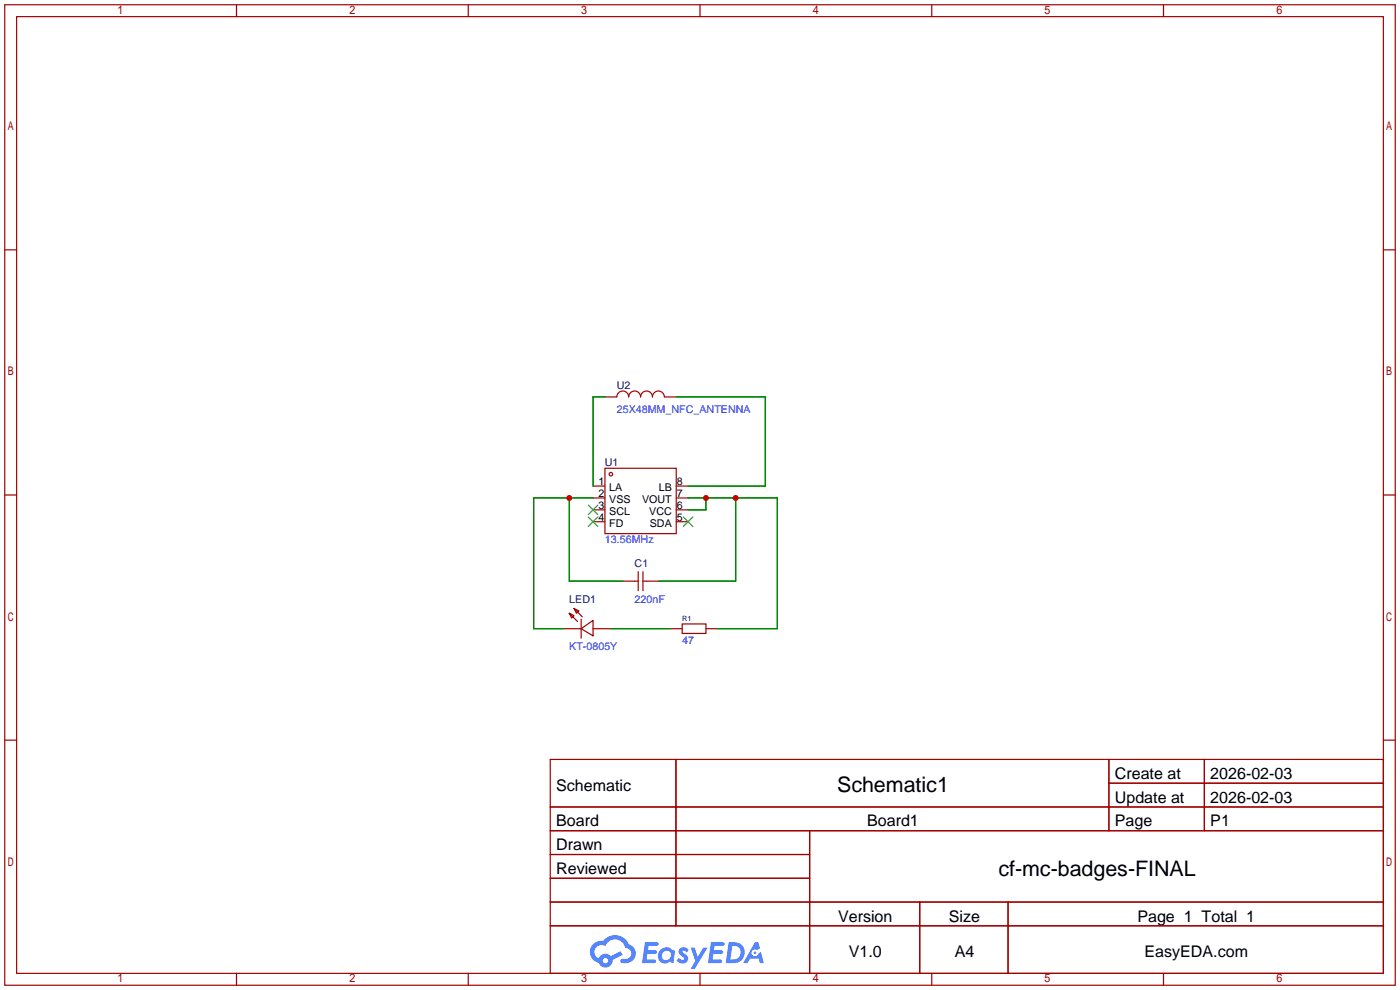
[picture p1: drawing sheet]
<svg xmlns="http://www.w3.org/2000/svg" width="299mm" height="212mm" viewBox="0 0 299 212" stroke-linecap="round" stroke-linejoin="round" font-family="sans-serif">
<g fill="none" stroke="#a10000" stroke-width=".25">
<path d="M1 1h297.2v209.6h-297.2zM3.6 3.6h292.1v204.4h-292.1zM50.5 1v2.6M100.1 1v2.6M149.6 1v2.6M199.1 1v2.6M248.7 1v2.6M1 53.4h2.6M295.7 53.4h2.5M1 105.8h2.6M295.7 105.8h2.5M1 158.2h2.6"/>
<path d="M295.7 158.2h2.5M117.6 162.3h178.1v45.7h-178.1zM117.6 172.5h178.1M117.6 177.5h178.1M144.5 162.3v35.6M173 177.5v30.5M237 162.3v15.2M237 167.4h58.7M257.4 162.3v15.2M117.6 182.6h55.4M117.6 192.8h178.1M117.6 187.7h55.4"/>
<path d="M117.6 197.9h178.1M196.6 192.8v15.2M215.4 192.8v15.2M50.5 208v2.6M100.1 208v2.6M149.6 208v2.6M199.1 208v2.6M248.7 208v2.6"/>
</g>
<g fill="#5487ff">
<path d="M145.3 202.7a1.3 1.3 0 0 1 1.9 .3l-.4 .6a.54 .54 0 0 0-.9-.2l.1 .2a1.34 1.34 0 0 1 .9 1.8 1.47 1.47 0 0 1-2.3-.1l.5-.6 .8 .5a.31 .31 0 0 0 .4-.3 .31 .31 0 0 0-.3-.4 1.12 1.12 0 0 1-.7-1.8z"/>
<path d="M147.6 202.5h.9l.6 2 1.2-2h.9l-2.7 4.6h-.9l1-1.7z"/>
<path d="M137.8 201.4h1.7a1.31 1.31 0 0 1 1.2 .2 .4 .4 0 0 1-.3 .5l-1.8 .1-.1 .9h1.6a.4 .4 0 0 1 .4 .4 .4 .4 0 0 1-.5 .4h-1.6l-.2 1.2h1.4a.46 .46 0 0 1 .5 0 .46 .46 0 0 1 .1 .5l-.4 .2h-2.6z"/>
<path d="M151.9 201.4h1.7a1.32 1.32 0 0 1 1.2 .2 .39 .39 0 0 1-.3 .5l-1.8 .1-.1 .9h1.6a.4 .4 0 0 1 .4 .4 .4 .4 0 0 1-.4 .4h-1.7l-.2 1.2h1.4a.46 .46 0 0 1 .5 0 .46 .46 0 0 1 .1 .5l-.4 .2h-2.6z"/>
<path d="M161.3 201.4h.8l.3 1.3-.6 .4a.75 .75 0 0 0-1.1 .3 .75 .75 0 0 0 .5 1 .75 .75 0 0 0 .9-.7l.5-.2 .6 2.3h-.8l-.3-.9h-1.8l-.5 .9h-1z"/>
<path d="M155.7 201.4l-.6 4.4h1.5a2.27 2.27 0 0 0 2.6-2.2 2.27 2.27 0 0 0-2.7-2.2zM156.5 202.1a1.5 1.5 0 0 1 1.8 1.6 1.5 1.5 0 0 1-1.9 1.4h-.3z"/>
<path d="M141.2 203a1.6 1.6 0 0 0-.3 2.3 1.6 1.6 0 0 0 2.3 .2l.7 .3 .3-2.4-.1-.3-.5-.1a1.58 1.58 0 0 0-2.4 0zM141.8 203.5a.98 .98 0 0 1 1.6 .4 .98 .98 0 0 1-1.1 1.3 .94 .94 0 0 1-.9-.7 .94 .94 0 0 1 .4-1z"/>
<path d="M126.8 201.8a2.37 2.37 0 0 0 1.1 4 1.54 1.54 0 0 0 1.8 1 1.54 1.54 0 0 0 1.2-1.6l2.2-1.1-.5-.8-2 1a1.57 1.57 0 0 0-2.7 .5 1.5 1.5 0 0 1-.7-2.1 1.5 1.5 0 0 1 2.2-.5 2.23 2.23 0 0 1 2.3-1.4 2.23 2.23 0 0 1 2 1.8 1.16 1.16 0 0 1 1.2 1.1 1.16 1.16 0 0 1-1.1 1.2h-.7a.47 .47 0 0 0-.5 .4 .47 .47 0 0 0 .4 .5 2.17 2.17 0 0 0 2.5-.9 2.17 2.17 0 0 0-.3-2.7l-.8-.4a3.2 3.2 0 0 0-5.5-.7l-1.1 .1zM128.8 205.3a.6 .6 0 0 1 1.2 0 .6 .6 0 0 1-1.2 0z"/>
<circle cx="161.4" cy="203.6" r=".28"/>
</g>
<g fill="none" stroke="#a10000" stroke-width=".25">
<path d="M129.3 84.8h2.5a1.27 1.27 0 0 1 1.3-1.2 1.27 1.27 0 0 1 1.3 1.2 1.27 1.27 0 0 1 1.2-1.2 1.27 1.27 0 0 1 1.3 1.2 1.27 1.27 0 0 1 1.3-1.2 1.27 1.27 0 0 1 1.2 1.2 1.27 1.27 0 0 1 1.3-1.2 1.27 1.27 0 0 1 1.3 1.2h2.5M126.7 103.9h2.6M126.7 106.4h2.6M126.7 109h2.6M126.7 111.5h2.6M129.3 100.1h15.2v13.9h-15.2zM144.5 103.9h2.6M144.5 106.4h2.6M144.5 109h2.6M144.5 111.5h2.6M120.4 134.4h3.8M121.7 131.1l1 .5-.5 .5z"/>
<path d="M121.7 131.1l1.7 1.7M122.7 130l1 .6-.5 .5zM122.7 130l1.8 1.8M124.2 134.4l2.5-1.8v3.3zM124.2 132.3v4.1M126.7 134.4h3.9M133.1 124.2h3.3M136.4 122.2v4M137.4 122.2v4M137.4 124.2h3.3M143.3 134.4h2.5M145.8 133.4h5.1v2h-5.1z"/>
<path d="M150.9 134.4h2.5"/>
<circle cx="130.6" cy="101.3" r=".38"/>
</g>
<path d="M125.7 110.5l2.1 2M125.7 107.9l2.1 2.1M127.8 110.5l-2.1 2M127.8 107.9l-2.1 2.1M146 110.5l2.1 2M148.1 110.5l-2.1 2" fill="none" stroke="#3c3" stroke-width=".25"/>
<path d="M129.3 84.8h-2.6v19.1M144.5 84.8h19.1v19.1h-16.5M121.7 106.4v17.8h11.4M126.7 106.4h-12.7v28h6.4M147.1 106.4h19v28h-12.7M150.9 106.4v2.6h-3.8M157.2 106.4v17.8h-16.5M130.6 134.4h12.7" fill="none" stroke="#008700" stroke-width=".25"/>
<g fill="#c00">
<circle cx="157.2" cy="106.4" r=".63"/>
<circle cx="150.9" cy="106.4" r=".63"/>
<circle cx="121.7" cy="106.4" r=".63"/>
</g>
<g font-size="4.6">
<text x="178.9" y="169.3">Schematic1</text>
<text x="213.4" y="187.1">cf-mc-badges-FINAL</text>
</g>
<g font-size="3.4">
<text x="238.3" y="166.5">Create at</text>
<text x="258.7" y="166.5">2026-02-03</text>
<text x="118.9" y="169">Schematic</text>
<text x="238.3" y="171.6">Update at</text>
<text x="258.7" y="171.6">2026-02-03</text>
<text x="118.9" y="176.6">Board</text>
<text x="185.3" y="176.6">Board1</text>
<text x="238.3" y="176.6">Page</text>
<text x="258.7" y="176.6">P1</text>
<text x="118.9" y="181.7">Drawn</text>
<text x="118.9" y="186.8">Reviewed</text>
<text x="179.1" y="197">Version</text>
<text x="202.8" y="197">Size</text>
<text x="243.1" y="197">Page 1 Total 1</text>
<text x="181.4" y="204.6">V1.0</text>
<text x="204" y="204.6">A4</text>
<text x="244.6" y="204.6">EasyEDA.com</text>
</g>
<g font-size="2.3" fill="#000080">
<text x="131.8" y="83.1">U2</text>
<text x="129.3" y="99.6">U1</text>
<text x="135.6" y="121.2">C1</text>
<text x="121.7" y="128.8">LED1</text>
</g>
<g font-size="2.3" fill="#00f">
<text x="131.8" y="88.2">25X48MM_NFC_ANTENNA</text>
<text x="129.3" y="116.1">13.56MHz</text>
<text x="135.6" y="128.8">220nF</text>
<text x="145.8" y="137.7">47</text>
<text x="121.7" y="139">KT-0805Y</text>
</g>
<g font-size="2.3">
<text x="127.9" y="106.2">2</text>
<text x="127.9" y="103.6">1</text>
<text x="130.2" y="107.4">VSS</text>
<text x="130.2" y="104.9">LA</text>
<text x="137.2" y="107.4">VOUT</text>
<text x="140.8" y="104.9">LB</text>
<text x="144.7" y="103.6">8</text>
<text x="144.7" y="106.2">7</text>
<text x="127.9" y="111.3">4</text>
<text x="127.9" y="108.7">3</text>
<text x="130.2" y="112.5">FD</text>
<text x="130.2" y="110">SCL</text>
<text x="138.8" y="110">VCC</text>
<text x="138.9" y="112.5">SDA</text>
<text x="144.7" y="108.7">6</text>
<text x="144.7" y="111.3">5</text>
</g>
<text font-size="1.5" fill="#000080" x="145.8" y="132.8">R1</text>
</svg>
